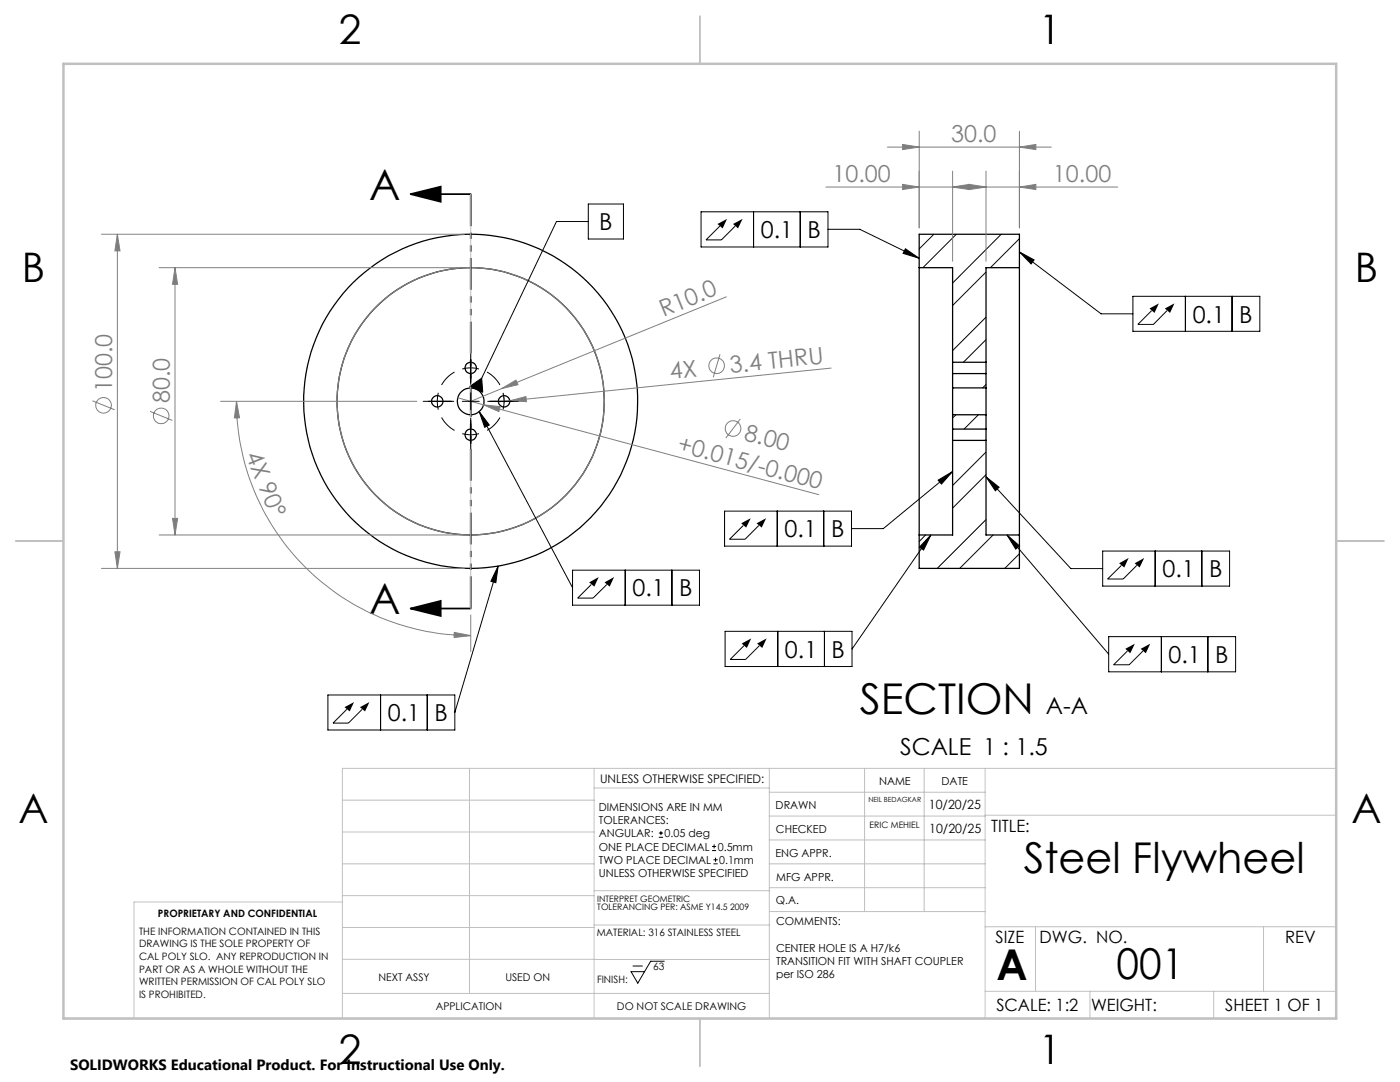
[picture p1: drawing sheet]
<svg xmlns="http://www.w3.org/2000/svg" width="279mm" height="216mm" viewBox="0 0 279 216" stroke-linecap="round" stroke-linejoin="round" font-family="sans-serif">
<g fill="none" stroke="#000" stroke-width=".25">
<path d="M183.4 53.4v53.4M183.4 53.4h6.7v18.9M183.4 53.4v-6.7h20v6.7M203.4 53.4v53.4M203.4 53.4h-6.6v18.9M190.1 77.4v5.4M190.1 72.3v2.2M190.1 74.5v2.9M190.1 72.3h6.7M190.1 77.4h6.7M190.1 74.5h6.7M196.8 77.4v5.4"/>
<path d="M196.8 72.3v2.2M196.8 74.5v2.9M190.1 85.6v2.3M190.1 87.9v18.9h-6.7M190.1 82.8v2.8M190.1 87.9h6.7M190.1 85.6h6.7M190.1 82.8h6.7M196.8 85.6v2.3M196.8 87.9v18.9h6.6M196.8 82.8v2.8M183.4 106.8v6.6h20v-6.6"/>
<circle cx="93.9" cy="73.4" r="1.12"/>
<circle cx="87.3" cy="80.1" r="1.12"/>
<circle cx="93.9" cy="80.1" r="33.3"/>
<circle cx="93.9" cy="80.1" r="2.67"/>
<circle cx="93.9" cy="80.1" r="26.7"/>
<circle cx="93.9" cy="86.7" r="1.13"/>
<circle cx="100.6" cy="80.1" r="1.13"/>
</g>
<g fill="none" stroke="#000" stroke-width=".2">
<path d="M117.4 44.2h-6.3l-16 33.5M117.4 40.7h7v7h-7zM139.9 42.3h25.3v7h-25.3zM143.7 45.1l-2.8 2.8h3.1l2.7-2.8M150.4 42.3v7M159.7 42.3v7M165.2 45.8h6.4l11.8 5.7M180.7 49.6l2.7 1.9-3.2-.9zM186.4 46.7l-3 3M190.9 46.7l-6.7 6.7M196.8 54.3l-6.7 6.7M199.8 46.7l-9.7 9.8"/>
<path d="M203.4 50.3l3 1.6-.6 .8zM203.4 47.6l-5.7 5.8M203.4 50.3l16.3 12.3h6.4M226.1 59.1h25.3v7h-25.3zM236.6 59.1v7M245.9 59.1v7M87.5 78.4a6.7 6.7 0 0 0 0 3.3M92.3 73.6a6.7 6.7 0 0 1 3.3 0M93.8 77.1l2.3-1.6 .2 2.8zM93.9 70.6v6.1M93.9 78.4v3.4M100.4 78.4a6.7 6.7 0 0 1 0 3.3"/>
<path d="M196.8 63.3l-6.7 6.7M196.8 67.8l-4.5 4.5M196.8 76.7l-.7 .7M229.8 62l-2.7 2.7h3.1l2.7-2.7M84.5 80.1h6.1M92.3 86.5a6.7 6.7 0 0 0 3.3 0M92.3 80.1h3.3M93.9 83.5v6.1M95.6 82.1l2 2.7-.9 .5zM95.6 82.1l18.7 35.2M97.3 80.1h6.1M187.2 95.8l2.9-1.7-2.2 2.5z"/>
<path d="M190.1 87.9h.1M190.1 94.1l-13.8 11.4h-6.4M190.8 82.8l-.7 .6M195.3 82.8l-2.9 2.8M196.8 95.1l2.6 2.1-.8 .7zM196.8 90.2l-6.7 6.7M196.8 94.7l-6.7 6.7M196.8 95.1l16.9 18.4h6.4M99.4 113l-.4 3.3-1-.3zM99.4 113l-8.6 29.2M114.3 113.8h25.3v7h-25.3zM118 116.6l-2.7 2.7h3.1l2.7-2.7"/>
<path d="M124.8 113.8v7M134.1 113.8v7M144.6 102h25.3v7h-25.3zM148.3 104.8l-2.7 2.8h3.1l2.7-2.8M155.1 102v7M164.4 102v7M184.7 106.8l-1.3 1.3M185.8 106.8l-1.5 2.9-.8-.5zM185.8 106.8l-15.8 22.7M196.8 103.7l-9.8 9.7M198.2 106.8l-6.7 6.6M201 106.8l2.5 2.1-.8 .7z"/>
<path d="M201 106.8l20.3 23.7M203.4 110.5l-2.9 2.9M220.1 110h25.3v6.9h-25.3zM223.8 112.8l-2.7 2.7h3.1l2.7-2.7M230.5 110v6.9M239.9 110v6.9M65.4 138.7h25.4v7h-25.4zM76 138.7v7M85.3 138.7v7M144.7 126h25.3v7h-25.3zM148.5 128.8l-2.8 2.8h3.1l2.8-2.8M155.2 126v7"/>
<path d="M164.5 126v7M221.3 127h25.3v7.1h-25.3zM225 129.9l-2.8 2.7h3.2l2.7-2.7M231.8 127v7.1M241.1 127v7.1M69.2 141.5l-2.7 2.8h3l2.8-2.8M131.5 167.1h.8M131.5 166.2h.8M131.9 165.8v.9M142.1 169.7h.8M142.1 168.9h.8M142.4 172.4h.8"/>
<path d="M142.4 171.6h.8M142.5 168.5v.8M142.8 171.1v.9M126.3 192.8h1.9M132.6 191.8h-2.7l-2.6 4.4-1.4-2.3h2.7"/>
</g>
<g fill="none" stroke="#808080" stroke-width=".2">
<path d="M164.8 37.3h58.3M177.1 29.4h32.7M180.1 28.8l3.3 .6-3.3 .4zM180.1 36.8l3.3 .5-3.3 .5zM183.4 26.2v19.3M190.1 37.3l3.3-.5v1zM190.1 34.1v18M193.5 36.8l3.3 .5-3.3 .5zM196.8 34.1v18M203.4 29.4l3.3-.6v1zM203.4 37.3l3.3-.5v1zM203.4 26.2v19.3"/>
<path d="M20.2 46.7h72.5M23.4 46.7l.6 3.4h-1.1zM23.4 46.7v66.7M31.7 53.4h61M34.9 53.4l.6 3.3h-1.1zM34.9 53.4v53.4M145 59.2l-44.9 18.3M18.5 80l4.4 1.8M91.4 79.4l5.1 1.4M100.1 77.5l2.9-1.7 .4 1zM100.1 77.5l-6.2 2.6M100.4 78.5l.2 2"/>
<path d="M101.7 80l3.3-.9 .1 1.1zM101.7 80l-2.2 .2M143.7 70.7l-1.4 4.6M165.9 73.4l-64.2 6.6M30 82.1l4.4 1.8M44 80.1h39.2M47.2 80.1l.6 3.3h-1zM47.2 80.1a46.7 46.7 0 0 0 46.7 46.7M96.5 80.8l3.3 .3-.2 1zM96.5 80.8l66.9 17.9M147.7 83.6l-2.8 3.8M20.2 113.4h72.5"/>
<path d="M22.9 110.1h1.1l-.6 3.3zM31.7 106.8h61M34.4 103.4h1.1l-.6 3.4zM90.7 126.2l3.2 .6-3.3 .4zM93.9 122.7v7.3"/>
<circle cx="143" cy="73" r="1.55"/>
<circle cx="20.7" cy="80.9" r="1.55"/>
<circle cx="32.2" cy="83" r="1.55"/>
<circle cx="146.3" cy="85.5" r="1.56"/>
</g>
<g fill="#000">
<path d="M82 38.7l5.9-1.4v3zM82 121.4l5.9-1.5v3z"/>
<path d="M143.2 44.7l1 .9 .9-1.9zM146.3 44.7l1 .9 .9-1.9z"/>
<path d="M229.4 61.6l1 .8 .9-1.9zM232.5 61.6l1 .8 .9-1.9z"/>
<path d="M117.6 116.2l1 .9 .9-2zM120.6 116.2l1.1 .9 .9-2z"/>
<path d="M147.9 104.4l1 .9 .9-1.9zM151 104.4l1 .9 .9-1.9z"/>
<path d="M185.8 106.8l-1.5 2.9-.8-.5zM201 106.8l2.5 2.1-.8 .7zM196.8 95.1l2.6 2.1-.8 .7zM203.4 50.3l3 1.6-.6 .8zM180.7 49.6l2.7 1.9-3.2-.9zM187.2 95.8l2.9-1.7-2.2 2.5z"/>
<path d="M223.3 112.4l1.1 .8 .8-1.9zM226.4 112.4l1 .8 1-1.9z"/>
<path d="M148 128.4l1 .9 .9-1.9zM151.1 128.4l1 .9 .9-1.9z"/>
<path d="M224.6 129.5l1 .9 .9-2zM227.6 129.5l1.1 .9 .9-2z"/>
<path d="M68.8 141.1l1 .9 .9-1.9zM71.8 141.1l1 .9 .9-1.9z"/>
</g>
<path d="M82 38.7l5.9-1.4v3zM82 38.7h11.9M82 121.4l5.9-1.5v3zM82 121.4h11.9" fill="none" stroke="#000" stroke-width=".35"/>
<path d="M90.7 74.2a6.7 6.7 0 0 0-2.6 2.6M99.8 76.8a6.7 6.7 0 0 0-2.6-2.6M88.1 83.3a6.7 6.7 0 0 0 2.6 2.6M97.2 85.9a6.7 6.7 0 0 0 2.6-2.6" fill="none" stroke="#000" stroke-width=".2" stroke-dasharray="15.2 1.3 1.3 1.3" stroke-linecap="butt"/>
<circle cx="93.9" cy="80.1" r="26.7" fill="none" stroke="#808080" stroke-width=".25"/>
<path d="M94 38.7v82.7" fill="none" stroke="#000" stroke-width=".35" stroke-dasharray="6.3 1.3 1.3 1.3 1.3 1.3" stroke-dashoffset="-.1" stroke-linecap="butt"/>
<g fill="none" stroke="#c0c0c0" stroke-width=".2">
<path d="M93.9 38.7v82.7M68.3 159.7h50.3M93.7 153.3v44.9M118.6 153.3v49.9M118.6 157.2h34.9M153.5 153.3v49.9M153.5 158.1h43.1M172.5 153.3v28.6M184.4 153.3v28.6M196.6 153.3v49.9M266.7 153.3h-198.4v49.9M68.3 178.7h50.3"/>
<path d="M68.3 172.4h50.3M68.3 166h50.3M68.3 180h-41.6v23.2M118.6 177.7h35M153.5 167.6h43.1M153.5 162.8h43.1M153.5 172.4h43.1M153.5 177.1h43.1M196.6 162.7h70.1M68.3 198.2h85.2M68.3 191.4l85.2 .1M68.3 185.1h50.3"/>
<path d="M118.6 184.6h35M153.6 181.9h43M196.6 197.8h70.1M196.6 184.9h70.1M206.7 184.9v12.9M217.5 197.8v5.4M242.2 197.8v5.4M252.2 184.9v12.9"/>
</g>
<path d="M139.7 3.2v9.5M3.1 107.9h9.6M266.7 107.9h9.5M139.7 203.2v9.6" fill="none" stroke="#c0c0c0" stroke-width=".25"/>
<path d="M12.7 12.7h254v190.5h-254z" fill="none" stroke="#c0c0c0" stroke-width=".5"/>
<g fill="#808080">
<path d="M101.7 80l3.3-.9 .1 1.1z"/>
<path d="M100.1 77.5l2.9-1.7 .4 1z"/>
<path d="M96.5 80.8l3.3 .3-.2 1z"/>
<path d="M23.4 46.7l.6 3.4h-1.1zM22.9 110.1h1.1l-.6 3.3zM34.9 53.4l.6 3.3h-1.1zM34.4 103.4h1.1l-.6 3.4z"/>
<path d="M47.2 80.1l.6 3.3h-1zM90.7 126.2l3.2 .6-3.3 .4z"/>
</g>
<path d="M95.6 82.1l2 2.7-.9 .5zM99.4 113l-.4 3.3-1-.3zM93.8 77.1l2.3-1.6 .2 2.8z" fill="#000"/>
<g fill="#808080">
<path d="M203.4 29.4l3.3-.6v1zM180.1 28.8l3.3 .6-3.3 .4z"/>
<path d="M180.1 36.8l3.3 .5-3.3 .5zM190.1 37.3l3.3-.5v1zM193.5 36.8l3.3 .5-3.3 .5zM203.4 37.3l3.3-.5v1z"/>
</g>
<g font-size="8.5">
<text x="73.7" y="39.9">A</text>
<text x="73.7" y="122.5">A</text>
<text x="171.6" y="142.4">SECTION</text>
<text x="204.4" y="174.2">Steel Flywheel</text>
<text x="198.9" y="195.5">A</text>
<text x="222.8" y="195.4">001</text>
</g>
<g font-size="8.1">
<text x="67.6" y="8.9">2</text>
<text x="207.3" y="8.9">1</text>
<text x="4.4" y="56.2">B</text>
<text x="270.4" y="56.2">B</text>
<text x="3.7" y="164.1">A</text>
<text x="269.7" y="164.1">A</text>
<text x="67.6" y="212.4">2</text>
<text x="207.3" y="212.4">1</text>
</g>
<g font-size="4.7" fill="#808080">
<text x="189.8" y="28.3">30.0</text>
<text x="166.1" y="36.3">10.00</text>
<text x="210.1" y="36.3">10.00</text>
<text x="132.4" y="63.3" transform="rotate(-22 132.4 63.3)">R10.0</text>
<text x="133.8" y="75.6" transform="rotate(-6 133.8 75.6)">4X</text>
<text x="145.8" y="74.4" transform="rotate(-6 145.8 74.4)">3.4 THRU</text>
<text x="22.4" y="78.3" transform="rotate(-90 22.4 78.3)">100.0</text>
<text x="33.9" y="80.4" transform="rotate(-90 33.9 80.4)">80.0</text>
<text x="148.3" y="87.8" transform="rotate(15 148.3 87.8)">8.00</text>
<text x="49" y="90.8" transform="rotate(68 49 90.8)">4X 90°</text>
<text x="135" y="90" transform="rotate(15 135 90)">+0.015/-0.000</text>
</g>
<g font-size="4.7">
<text x="119.6" y="45.9">B</text>
<text x="151.8" y="47.5">0.1</text>
<text x="161.1" y="47.5">B</text>
<text x="238" y="64.4">0.1</text>
<text x="247.3" y="64.4">B</text>
<text x="156.5" y="107.2">0.1</text>
<text x="165.8" y="107.2">B</text>
<text x="126.2" y="119">0.1</text>
<text x="135.5" y="119">B</text>
<text x="232" y="115.2">0.1</text>
<text x="241.3" y="115.2">B</text>
<text x="156.7" y="131.2">0.1</text>
<text x="166" y="131.2">B</text>
<text x="233.2" y="132.3">0.1</text>
<text x="242.5" y="132.3">B</text>
<text x="77.4" y="143.9">0.1</text>
<text x="86.7" y="143.9">B</text>
<text x="208.7" y="142.4">A-A</text>
<text x="179.6" y="150.6">SCALE 1 : 1.5</text>
</g>
<g font-size="3.4">
<text x="197.8" y="166">TITLE:</text>
<text x="198.7" y="188.1">SIZE</text>
<text x="207.5" y="188.1">DWG. NO.</text>
<text x="256.5" y="188.2">REV</text>
<text x="198.8" y="201.7">SCALE: 1:2</text>
<text x="217.7" y="201.8">WEIGHT:</text>
<text x="244.5" y="201.7">SHEET 1 OF 1</text>
</g>
<text font-size="3" x="14" y="213.5">SOLIDWORKS Educational Product. For Instructional Use Only.</text>
<g font-size="2.5">
<text x="185.4" y="161.4">10/20/25</text>
<text x="185.4" y="166.2">10/20/25</text>
</g>
<text font-size="2.4" x="119.8" y="156.2">UNLESS OTHERWISE SPECIFIED:</text>
<g font-size="2.2">
<text x="119.5" y="161.8">DIMENSIONS ARE IN MM</text>
<text x="154.8" y="161.4">DRAWN</text>
<text x="175.4" y="156.6">NAME</text>
<text x="187.9" y="156.7">DATE</text>
<text x="119.5" y="164.4">TOLERANCES:</text>
<text x="119.5" y="167.1">ANGULAR:</text>
<text x="132.6" y="167.1">0.05 deg</text>
<text x="154.9" y="166.3">CHECKED</text>
<text x="119.5" y="172.4">TWO PLACE DECIMAL</text>
<text x="119.5" y="169.7">ONE PLACE DECIMAL</text>
<text x="143.2" y="169.7">0.5mm</text>
<text x="143.5" y="172.4">0.1mm</text>
<text x="154.8" y="170.9">ENG APPR.</text>
<text x="119.5" y="175">UNLESS OTHERWISE SPECIFIED</text>
<text x="154.9" y="175.7">MFG APPR.</text>
<text x="154.9" y="180.4">Q.A.</text>
<text x="154.9" y="184.6">COMMENTS:</text>
<text x="154.9" y="189.9">CENTER HOLE IS A H7/k6</text>
<text x="154.9" y="192.6">TRANSITION FIT WITH SHAFT COUPLER</text>
<text x="154.9" y="195.2">per ISO 286</text>
</g>
<g font-size="2.1">
<text x="75.5" y="195.7">NEXT ASSY</text>
<text x="100.9" y="195.7">USED ON</text>
<text x="86.9" y="201.5">APPLICATION</text>
<text x="123.1" y="201.6">DO NOT SCALE DRAWING</text>
</g>
<g font-size="2">
<text x="31.5" y="182.9">PROPRIETARY AND CONFIDENTIAL</text>
<text x="27.8" y="186.5">THE INFORMATION CONTAINED IN THIS</text>
<text x="27.8" y="189">DRAWING IS THE SOLE PROPERTY OF</text>
<text x="27.8" y="191.6">CAL POLY SLO. ANY REPRODUCTION IN</text>
<text x="119.1" y="186.7">MATERIAL: 316 STAINLESS STEEL</text>
<text x="27.8" y="194.1">PART OR AS A WHOLE WITHOUT THE</text>
<text x="27.8" y="196.6">WRITTEN PERMISSION OF CAL POLY SLO</text>
<text x="119.1" y="196.1">FINISH:</text>
<text x="130.3" y="193.5">63</text>
<text x="27.8" y="199.1">IS PROHIBITED.</text>
</g>
<g font-size="1.8">
<text x="173.6" y="165.1">ERIC MEHIEL</text>
<text x="119.2" y="179.9">INTERPRET GEOMETRIC</text>
<text x="119.2" y="181.7">TOLERANCING PER: ASME Y14.5 2009</text>
</g>
<text font-size="1.4" x="173.3" y="160.1">NEIL BEDAGKAR</text>
</svg>
